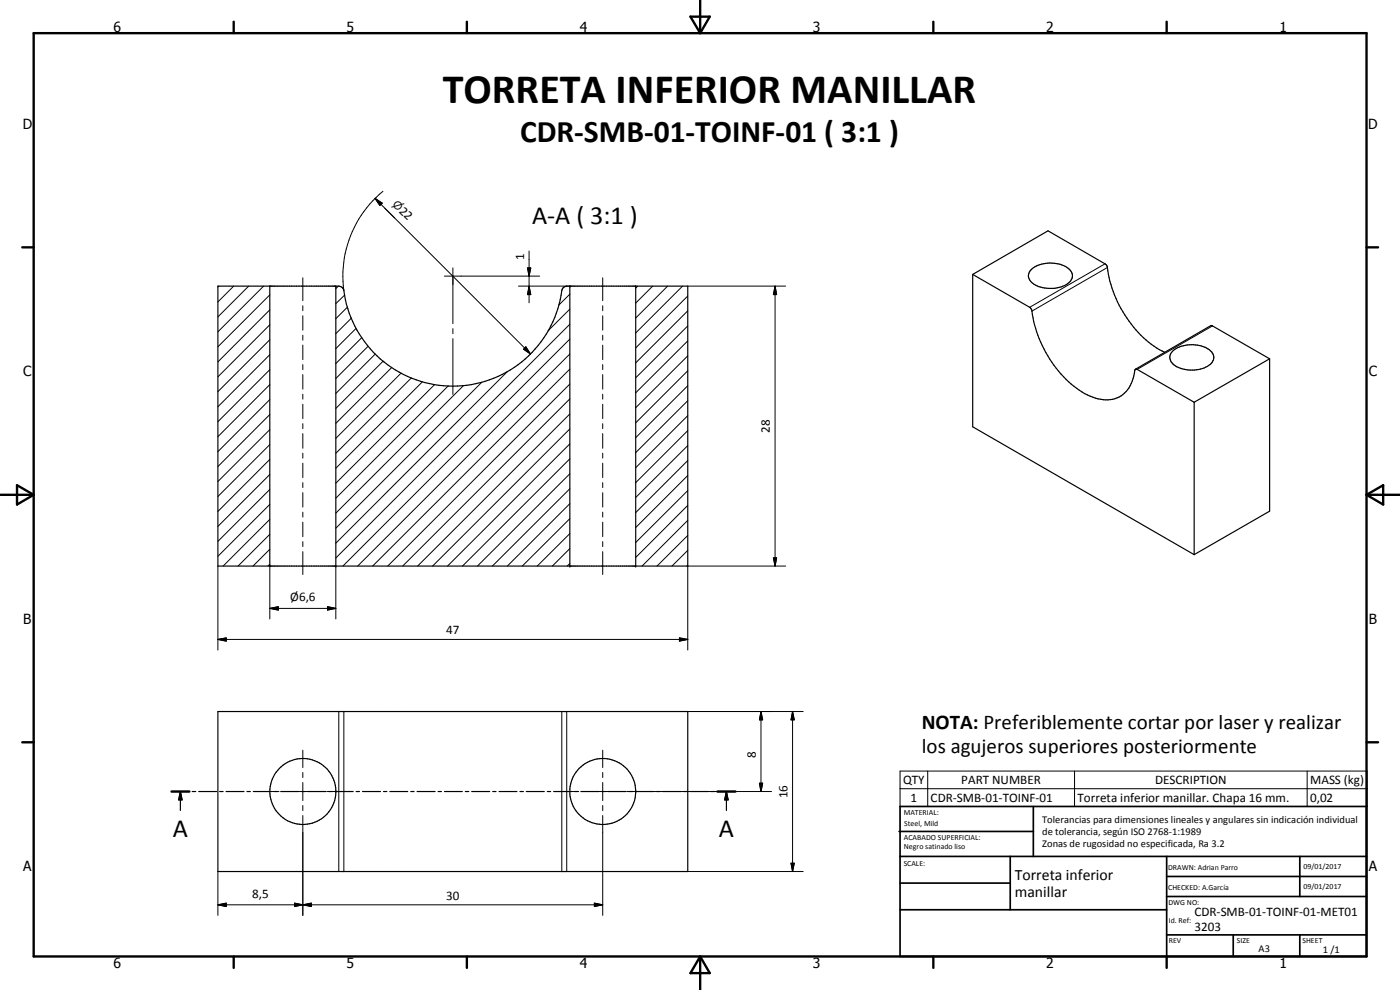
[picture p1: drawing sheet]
<svg xmlns="http://www.w3.org/2000/svg" width="420mm" height="297mm" viewBox="0 0 420 297" stroke-linecap="round" stroke-linejoin="round" font-family="sans-serif">
<g fill="none" stroke="#000" stroke-width=".35">
<path d="M65.4 85.9l36.8 .1a1.42 1.42 0 0 1 1 1.2 33 33 0 0 0 33 28.7 33 33 0 0 0 32.6-29.2l.3-.5 1-.3h36.3v83.9h-141zM81 85.9v83.9M100.8 85.9v83.9M171 85.9v83.9M190.8 85.9v83.9M291.9 82.3l17.1 9.9 .5 .5a36.7 36.7 0 0 0 12.8 23.2 14.4 14.4 0 0 0 11.7 3.9 9.2 9.2 0 0 0 6.6-8.7l.2-.3M291.9 82.3l22.6-13 17.6 10.3a35.5 35.5 0 0 0 15.8 25.3l1.7 .8M291.9 82.3v45.8l66.5 38.3M309.4 80.9a9.3 9.3 0 0 1 11.8 .2 2.75 2.75 0 0 1-1.3 4.4 9.7 9.7 0 0 1-10.6-1.1 2.41 2.41 0 0 1 .1-3.5zM340.8 110.8h.5l17.1 9.9M351.9 105.4a9.9 9.9 0 0 1 9.7-1.2 3.4 3.4 0 0 1 2.6 3.5 5.6 5.6 0 0 1-5.1 3.3 7.7 7.7 0 0 1-7.8-2.8l-.2-1.4zM381 107.7l-17.5-10-22.7 13.1"/>
<path d="M381 107.7l-22.6 13M381 107.7v45.7l-22.6 13M358.4 120.7v45.7M65.4 213.5h141v48h-141zM51.5 237.5h5.3M54.1 237.5l.5 2.5h-1zM54.1 237.5v5.7M57.7 237.5h1M59.6 237.5h5.5M65.9 237.5h1.1M67.8 237.5h5.4M74.1 237.5h1"/>
<path d="M76 237.5h5.4M82.3 237.5h1M84.2 237.5h5.4M90.5 237.5h1M92.4 237.5h5.4M98.7 237.5h1M100.6 237.5h5.4M106.9 237.5h1M108.8 237.5h5.4M115.1 237.5h1M117 237.5h5.4M123.3 237.5h1"/>
<path d="M125.2 237.5h5.4M131.5 237.5h1M133.4 237.5h5.4M139.6 237.5h1.1M141.6 237.5h5.4M147.9 237.5h1M149.8 237.5h5.3M156 237.5h1.1M157.9 237.5h5.5M164.2 237.5h1.1M166.1 237.5h5.4M172.4 237.5h1.1"/>
<path d="M174.3 237.5h5.4M180.6 237.5h1.1M182.5 237.5h5.4M188.8 237.5h1.1M190.7 237.5h5.4M197 237.5h1.1M198.9 237.5h5.4M205.2 237.5h1M207.1 237.5h5.4M213.4 237.5h1M215.3 237.5h5.4M218 237.5l.5 2.5h-1z"/>
<path d="M218 237.5v5.7"/>
<circle cx="90.9" cy="237.5" r="9.9"/>
<circle cx="180.9" cy="237.5" r="9.9"/>
</g>
<g fill="none" stroke="#000" stroke-width=".3">
<path d="M112.6 59.5l2.1 1.5-.7 .6zM112.6 59.5l46.6 46.7M114.9 57.4a32.9 32.9 0 0 0-11.7 29.8M115.5 62.5l2.9 2.9M158.8 75.3v15.5M331.6 79.2l-22.6 13M65.6 85.9l-.2 .2M70.1 85.9l-4.7 4.7M74.6 85.9l-9.2 9.2M79.1 85.9l-13.7 13.7M81 97.5l-15.6 15.6M81 93l-15.6 15.6"/>
<path d="M81 88.5l-15.6 15.6M90.9 83.4v6.8M90.9 91.7v1.5M90.9 94.7v4.4M101.5 85.9l-.7 .7M103.5 88.5l-2.7 2.6M104.3 92.1l-3.5 3.5M105.4 95.5l-4.6 4.6M106.9 98.5l-6.1 6.1M133.4 82.8h28.6M135.9 80.4v16.7M135.9 98.6v1.5"/>
<path d="M155.6 85.9h15.4M158.3 80.4h1l-.5 2.4zM158.8 85.9l.5 2.5h-1zM171 97.3l-70.2 70.1M171 92.8l-6.6 6.5M171 88.3l-3.3 3.3M180.9 83.4v6.8M180.9 91.7v1.5M180.9 94.7v4.4M191.4 85.9l-.6 .5M195.9 85.9l-5.1 5M200.4 85.9l-9.6 9.5"/>
<path d="M204.8 85.9l-14 14M206.4 97.8l-15.6 15.6M206.4 93.3l-15.6 15.6M206.4 88.8l-15.6 15.6M206.4 85.9h29.4M232.6 85.9l.5 2.5h-1zM232.6 85.9v83.9M332.3 80.3l-22.6 13M363.9 97.8l-22.6 13M81 119.9l-15.6 15.6M81 115.4l-15.6 15.6M81 110.9l-15.6 15.6"/>
<path d="M81 106.4l-15.6 15.6M81 101.9l-15.6 15.6M90.9 100.6v1.5M90.9 103.5v4.4M90.9 109.4v1.5M90.9 112.4v4.4M90.9 118.3v1.5M108.5 101.3l-7.7 7.8M110.5 103.9l-9.7 9.7M112.6 106.2l-11.8 11.9M115 108.3l-14.2 14.3M117.6 110.2l-16.8 16.8"/>
<path d="M120.4 111.9l-19.6 19.6M123.4 113.4l-22.6 22.6M126.8 114.6l-26 25.9M130.4 115.4l-29.6 29.6M134.5 115.8l-33.7 33.7M135.9 101.6v16.8M139.1 115.7l-38.3 38.3M144.6 114.7l-43.8 43.8M152.2 111.5l-51.4 51.5M157.8 104.1l1.4 2.1-2.1-1.4zM171 119.7l-50.1 50.1M171 115.2l-54.6 54.6"/>
<path d="M171 110.7l-59.2 59.1M171 106.2l-63.7 63.6M171 101.7l-68.1 68.1M180.9 100.6v1.5M180.9 103.5v4.4M180.9 109.4v1.5M180.9 112.4v4.4M180.9 118.3v1.5M206.4 115.7l-15.6 15.6M206.4 111.3l-15.6 15.6M206.4 106.8l-15.6 15.5M206.4 102.3l-15.6 15.6"/>
<path d="M81 137.8l-15.6 15.7M81 133.4l-15.6 15.6M81 128.9l-15.6 15.6M81 124.4l-15.6 15.6M90.9 121.3v4.3M90.9 127.1v1.5M90.9 130.1v4.4M90.9 136v1.5M90.9 139v4.3M171 137.7l-32.2 32.1M171 133.2l-36.7 36.6M171 128.7l-41.2 41.1"/>
<path d="M171 124.2l-45.7 45.6M180.9 121.3v4.3M180.9 127.1v1.5M180.9 130.1v4.4M180.9 136v1.5M180.9 139v4.3M206.4 129.2l-15.6 15.6M206.4 120.2l-15.6 15.6M206.4 138.2l-15.6 15.6M206.4 133.7l-15.6 15.6M206.4 124.7l-15.6 15.6M81 155.8l-14 14"/>
<path d="M81 151.3l-15.6 15.6M81 146.9l-15.6 15.5M81 142.4l-15.6 15.5M90.9 144.8v1.5M90.9 147.8v4.3M90.9 153.7v1.5M90.9 156.7v4.3M171 155.6l-14.3 14.2M171 151.1l-18.7 18.7M171 146.6l-23.2 23.2M171 142.2l-27.7 27.6M180.9 144.8v1.5"/>
<path d="M180.9 147.8v4.3M180.9 153.7v1.5M180.9 156.7v4.3M206.4 156.1l-13.7 13.7M206.4 151.6l-15.6 15.7M206.4 147.2l-15.6 15.6M206.4 142.7l-15.6 15.6M65.4 169.8v25.2M81 169.3l-.6 .5M81 164.8l-5.1 5M81 160.3l-9.6 9.5M81 169.8v15.9"/>
<path d="M90.9 162.5v1.5M90.9 165.5v6.9M100.8 169.8v15.9M171 169.1l-.8 .7M171 164.6l-5.2 5.2M171 160.1l-9.8 9.7M180.9 162.5v1.5M180.9 165.5v6.9M206.4 169.6l-.2 .2M206.4 165.1l-4.7 4.7M206.4 160.7l-9.2 9.1M232.1 167.4h1l-.5 2.4z"/>
<path d="M235.8 169.8h-29.4v25.2M65.4 191.9l2.5-.5v1zM65.4 191.9h141M81 182.5l2.5-.5v1zM81 182.5h19.8M98.3 182l2.5 .5-2.5 .5zM203.9 191.4l2.5 .5-2.5 .5zM101.7 213.5v48M103.2 213.5v48M168.6 213.5v48M170.1 213.5v48M206.4 213.5h34.6"/>
<path d="M228.4 213.5l.5 2.5h-1zM228.4 213.5v24M237.9 213.5l.5 2.5h-1zM237.9 213.5v48M78.5 237.5h5.2M85.2 237.5h1.5M88.2 237.5h5.4M90.9 225.1v5.2M90.9 231.8v1.5M90.9 234.8v5.4M95.1 237.5h1.5M98.1 237.5h5.2"/>
<path d="M168.5 237.5h5.2M175.2 237.5h1.5M178.2 237.5h5.4M180.9 225.1v5.2M180.9 231.8v1.5M180.9 234.8v5.4M185.1 237.5h1.5M188.1 237.5h43.5M227.9 235h1l-.5 2.5zM270.1 231.4h140.2v10.6h-140.2zM270.1 236.6h140.2M278.4 231.4v10.6"/>
<path d="M322.5 231.4v10.6M392.3 231.4v10.6M90.9 241.7v1.5M90.9 244.7v30M180.9 241.7v1.5M180.9 244.7v30M237.4 259h1l-.5 2.5zM65.4 271.5l2.5-.5v1zM65.4 271.5h115.5M65.4 261.5v13.2M88.4 271l2.5 .5-2.5 .5zM90.9 271.5l2.5-.5v1z"/>
<path d="M178.4 271l2.5 .5-2.5 .5zM206.4 261.5h34.6"/>
</g>
<g fill="#000">
<circle cx="100.8" cy="85.9" r=".18"/>
<circle cx="171" cy="85.9" r=".18"/>
<circle cx="190.8" cy="85.9" r=".18"/>
<circle cx="100.8" cy="169.8" r=".18"/>
<circle cx="171" cy="169.8" r=".18"/>
<circle cx="190.8" cy="169.8" r=".18"/>
</g>
<g fill="none" stroke="#000" stroke-width=".71">
<path d="M10.1 9.9h400v277.1h-400zM70.1 6.5v3.4M140.1 6.5v3.4M207.2 5h5.8l-2.9 4.9zM210.1 0v9.9M280.1 6.5v3.4M350.1 6.5v3.4M6.7 74.2h3.4M410.1 74.2h3.5M.1 148.5h10M5.1 145.6l5 2.9-5 2.9zM410.1 148.5h10"/>
<path d="M410.1 148.5l5-2.9v5.8zM6.7 222.7h3.4M51.5 237.5h5.3M215.3 237.5h5.4M410.1 222.7h3.5M70.1 287v3.4M140.1 287v3.4M210.1 287v10M210.1 287l2.9 5h-5.8zM280.1 287v3.4M350.1 287v3.4"/>
</g>
<g fill="none" stroke="#000" stroke-width=".51">
<path d="M269.8 249.5h40.3M270.1 242h140v45h-140zM270.1 257h140M303.2 257v16M310.1 242v15M350.1 257v30M390.1 257v12M270.1 265h33.1M270.1 273h80M350.1 269h60M350.1 263h60M350.1 280.5h60"/>
<path d="M370.1 280.5v6.5M390.1 280.5v6.5"/>
</g>
<g fill="#000">
<path d="M112.6 59.5l2.1 1.5-.7 .6zM158.3 80.4h1l-.5 2.4zM158.8 85.9l.5 2.5h-1zM232.6 85.9l.5 2.5h-1zM157.8 104.1l1.4 2.1-2.1-1.4zM232.1 167.4h1l-.5 2.4zM65.4 191.9l2.5-.5v1zM81 182.5l2.5-.5v1zM98.3 182l2.5 .5-2.5 .5zM203.9 191.4l2.5 .5-2.5 .5zM228.4 213.5l.5 2.5h-1zM237.9 213.5l.5 2.5h-1z"/>
<path d="M54.1 237.5l.5 2.5h-1zM218 237.5l.5 2.5h-1zM227.9 235h1l-.5 2.5zM237.4 259h1l-.5 2.5zM65.4 271.5l2.5-.5v1zM88.4 271l2.5 .5-2.5 .5zM90.9 271.5l2.5-.5v1zM178.4 271l2.5 .5-2.5 .5z"/>
</g>
<text font-size="12.6" x="132.9" y="30.8">TORRETA INFERIOR MANILLAR</text>
<text font-size="9.4" x="156.1" y="42.5">CDR-SMB-01-TOINF-01 ( 3:1 )</text>
<g font-size="7.9">
<text x="159.7" y="67.1">A-A ( 3:1 )</text>
<text x="51.9" y="251">A</text>
<text x="215.7" y="251">A</text>
</g>
<g font-size="6.3">
<text x="276.6" y="218.7">NOTA: Preferiblemente cortar por laser y realizar</text>
<text x="276.6" y="225.8">los agujeros superiores posteriormente</text>
</g>
<g font-size="4.7">
<text x="304.6" y="263.9">Torreta inferior</text>
<text x="304.6" y="269.3">manillar</text>
</g>
<g font-size="4.2">
<text x="34" y="9.6">6</text>
<text x="104" y="9.6">5</text>
<text x="174" y="9.6">4</text>
<text x="244" y="9.6">3</text>
<text x="314" y="9.6">2</text>
<text x="384" y="9.6">1</text>
<text x="6.8" y="38.7">D</text>
<text x="410.6" y="38.7">D</text>
<text x="7" y="112.9">C</text>
<text x="410.8" y="112.9">C</text>
<text x="7" y="187.1">B</text>
<text x="410.8" y="187.1">B</text>
<text x="7" y="261.4">A</text>
<text x="410.8" y="261.4">A</text>
<text x="34" y="290.4">6</text>
<text x="104" y="290.4">5</text>
<text x="174" y="290.4">4</text>
<text x="244" y="290.4">3</text>
<text x="314" y="290.4">2</text>
<text x="384" y="290.4">1</text>
</g>
<g font-size="3.9">
<text x="119.6" y="63.5" transform="rotate(45 119.6 63.5)">22</text>
<text x="157.3" y="78.1" transform="rotate(-90 157.3 78.1)">1</text>
<text x="231" y="129.9" transform="rotate(-90 231 129.9)">28</text>
<text x="87.1" y="180.5">Ø6,6</text>
<text x="133.9" y="190.3">47</text>
<text x="226.8" y="227.3" transform="rotate(-90 226.8 227.3)">8</text>
<text x="236.3" y="239.5" transform="rotate(-90 236.3 239.5)">16</text>
<text x="271" y="235.2">QTY</text>
<text x="288.5" y="235.2">PART NUMBER</text>
<text x="346.7" y="235.2">DESCRIPTION</text>
<text x="393.2" y="235.4">MASS (kg)</text>
<text x="273.3" y="240.6">1</text>
<text x="279.3" y="240.6">CDR-SMB-01-TOINF-01</text>
<text x="323.4" y="240.7">Torreta inferior manillar. Chapa 16 mm.</text>
<text x="393.2" y="240.6">0,02</text>
<text x="75.7" y="269.4">8,5</text>
<text x="133.9" y="269.9">30</text>
<text x="358.5" y="275">CDR-SMB-01-TOINF-01-MET01</text>
<text x="358.5" y="279.4">3203</text>
</g>
<text font-size="3.3" x="117.6" y="61.5" transform="rotate(45 117.6 61.5)">⌀</text>
<g font-size="3.1">
<text x="312.7" y="246.8">Tolerancias para dimensiones lineales y angulares sin indicación individual</text>
<text x="312.7" y="250.4">de tolerancia, según ISO 2768-1:1989</text>
<text x="312.7" y="254">Zonas de rugosidad no especificada, Ra 3.2</text>
<text x="377.7" y="285.6">A3</text>
<text x="397" y="285.9">1 /1</text>
</g>
<g font-size="2.4">
<text x="271.2" y="244.4">MATERIAL:</text>
<text x="271.3" y="252">ACABADO SUPERFICIAL:</text>
<text x="271.4" y="247.9">Steel, Mild</text>
<text x="271.3" y="254.6">Negro satinado liso</text>
<text x="271.2" y="259.7">SCALE:</text>
<text x="350.6" y="261">DRAWN: Adrian Parro</text>
<text x="391.2" y="260.6">09/01/2017</text>
<text x="350.6" y="267.1">CHECKED: A.García</text>
<text x="391.2" y="266.7">09/01/2017</text>
<text x="350.6" y="271.4">DWG NO:</text>
<text x="350.8" y="276.9">Id. Ref:</text>
<text x="350.8" y="282.8">REV</text>
<text x="371.2" y="282.9">SIZE</text>
<text x="390.9" y="282.9">SHEET</text>
</g>
</svg>
